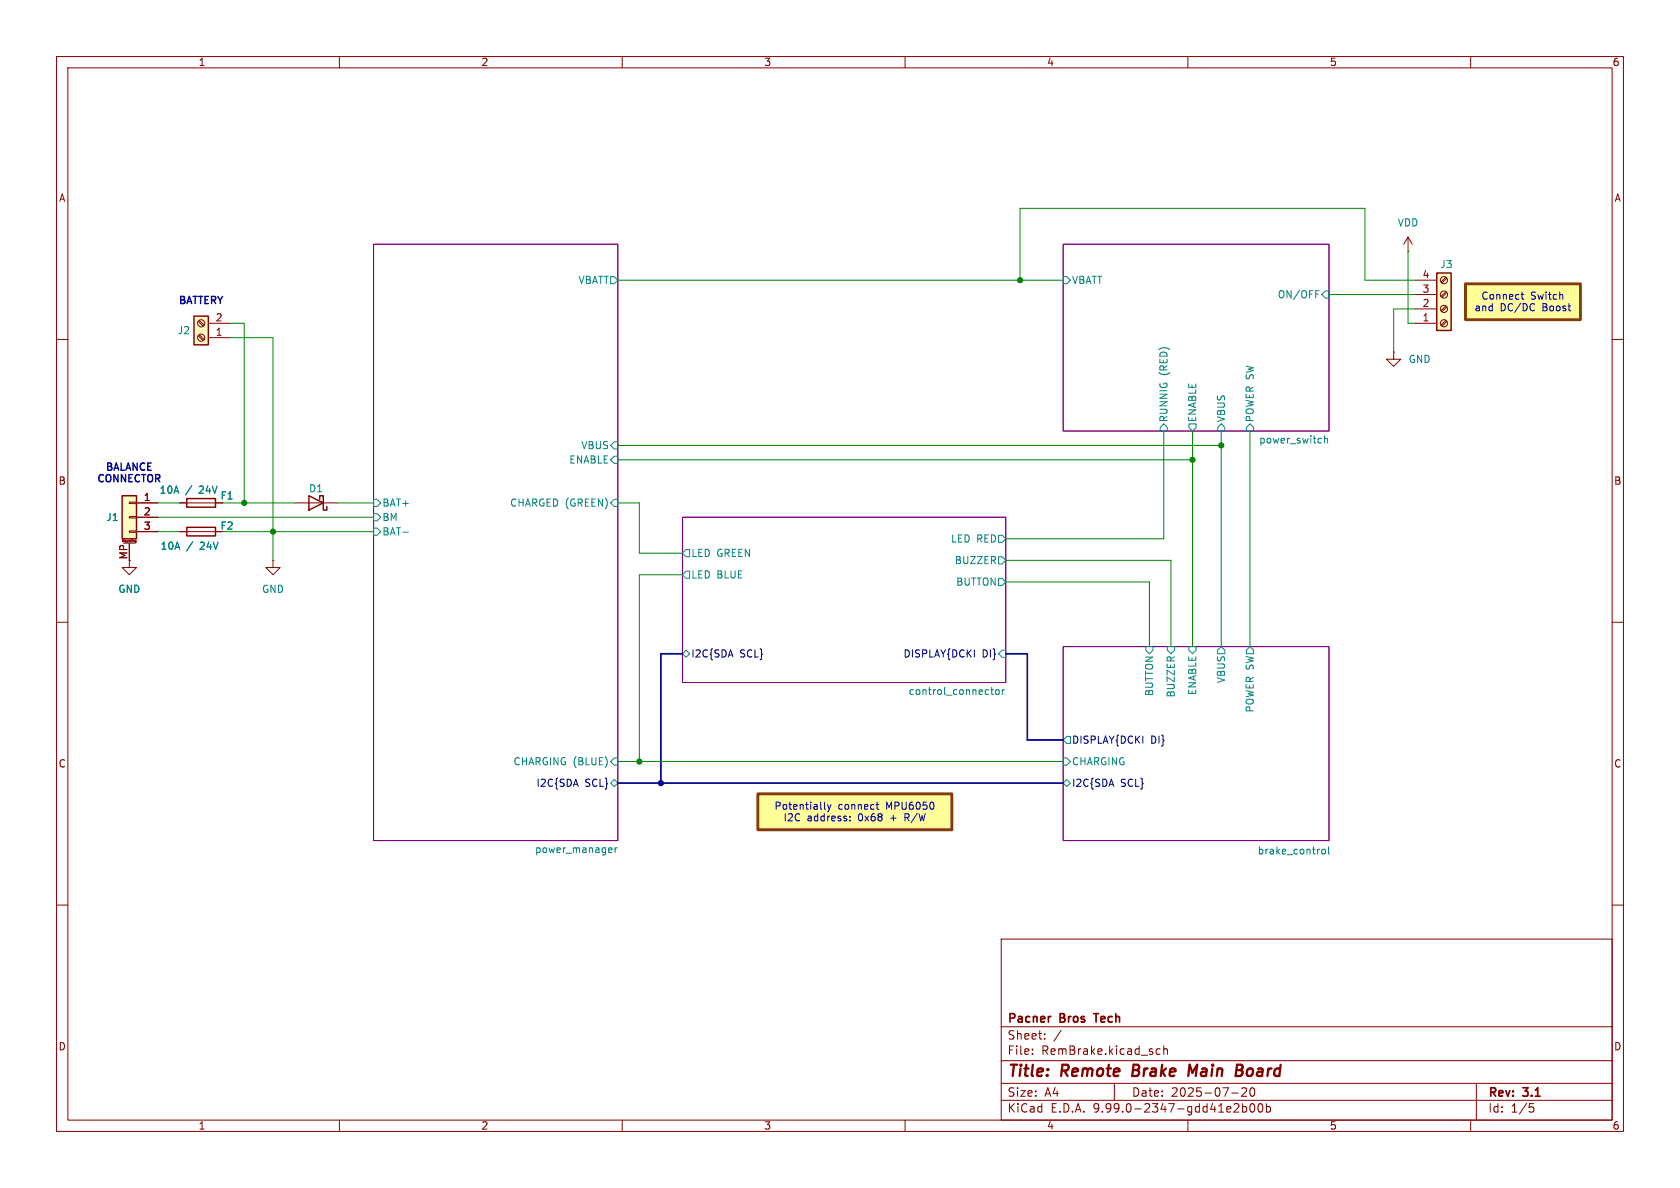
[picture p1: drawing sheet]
<svg xmlns="http://www.w3.org/2000/svg" width="297mm" height="210mm" viewBox="0 0 297 210" stroke-linecap="round" stroke-linejoin="round" font-family="sans-serif">
<path d="M0 0h297v210h-297z" fill="#fff" stroke="#fff" stroke-width=".18"/>
<g fill="none" stroke="#840000" stroke-width=".18">
<path d="M10 10h277v190h-277zM12 12h273v186h-273zM60 10v2M110 10v2M160 10v2M210 10v2M260 10v2M10 60h2M285 60h2M10 110h2M285 110h2M10 160h2"/>
<path d="M177 166h108v32h-108zM285 160h2M60 198v2M110 198v2M160 198v2M177 194.5h108M177 191.5h108M177 187.5h108M177 181.5h108M182.5 186.3v.1M182.5 185.5v.1M184.7 183.6v.1"/>
<path d="M184.7 182.8v.1M187.6 182.1l-1.3 2M197 191.5v3M204.4 186.1l.3 .3 .4-.1M205.1 185.5l-.4-.1-.3 .3M205.7 185.5l.3-.1 .3 .1 .1 .9M205.7 184.9v1.5M210 198v2M217.7 193.2h1.2M218.4 195.1l.5 .1 .1 .3-.9 1.1h.9M219.5 192.4l.6-.1 .2 .1 .1 .3-.9 1.1h.9M219.7 195.7l.4-.1 .3 .3v.4l-.2 .2h-.5"/>
<path d="M219.7 195.1v1.5M221.1 192.4l.2-.1a.81 .81 0 0 1 .6 .6 .81 .81 0 0 1-.3 .8l-.1 .1a.81 .81 0 0 1-.4-1.4zM221.1 195.2l.2-.1a.81 .81 0 0 1 .6 .6 .81 .81 0 0 1-.3 .8l-.1 .1a.81 .81 0 0 1-.4-1.4zM222.5 195.2l.2-.1a.81 .81 0 0 1 .6 .6 .81 .81 0 0 1-.3 .8l-.1 .1a.81 .81 0 0 1-.4-1.4zM223.9 195.7l.4-.1 .3 .3v.4l-.1 .2h-.6M223.9 195.1v1.5M260 198v2M261 191.5v6.5M270.4 195.1h.7M270.5 195.7h.4l.3 .3-.2 .5-.5 .1"/>
</g>
<path d="M200.4 188.2l-.2 2h.7M211.6 188.2l-.8 1.4-.5-1.4-.2 2M218.6 189.2h.6M218.7 188.2h.7a.49 .49 0 0 1 .3 .5 .49 .49 0 0 1-.5 .5M219.2 189.2l.3 .1a.58 .58 0 0 1-.3 .9h-.8" fill="none" stroke="#840000" stroke-width=".4"/>
<path d="M185.6 179.7h.2M193.3 179.2h.9" fill="none" stroke="#840000" stroke-width=".3"/>
<path d="M66 43.2h43.2v105.4h-43.2zM188 43.2h46.9v33h-46.9zM120.6 91.4h57.2v29.3h-57.2zM188 114.3h46.9v34.3h-46.9z" fill="none" stroke="#840084" stroke-width=".18"/>
<g fill="#ff9">
<path d="M259.1 50.2h20.3v6.3h-20.3z"/>
<path d="M134 140.3h34.3v6.4h-34.3z"/>
</g>
<path d="M66 43.2h43.2v105.4h-43.2zM188 43.2h46.9v33h-46.9zM120.6 91.4h57.2v29.3h-57.2zM188 114.3h46.9v34.3h-46.9z" fill="none" stroke="#840084" stroke-width=".18"/>
<g fill="none" stroke="#008484" stroke-width=".18">
<path d="M107.9 48.9h.7l.6 .6-.6 .7h-.7zM188 48.9h.6l.6 .6-.6 .7h-.6zM232.6 51.4h.6M234.3 51.4h.6v1.3h-.6l-.6-.6zM108.6 78.1h.6v1.3h-.6l-.7-.7zM205.7 74.9l.7 .7v.6h-1.3v-.6zM210.2 74.9h1.3v.7l-.7 .6-.6-.6zM215.9 74.9l.6 .7v.6h-1.2v-.6zM221 74.9l.6 .7v.6h-1.3v-.6zM234.2 77.1v1.2M234.2 77.6l.1-.1h.3l.1 .8M66 88.3h.7l.6 .6-.6 .6h-.7z"/>
<path d="M66 90.8h.7l.6 .6-.6 .7h-.7zM66 93.3h.7l.6 .7-.6 .6h-.7zM71.2 94.1h1M107.9 81.3l.7-.7h.6v1.3h-.6zM108.6 88.3h.6v1.2h-.6l-.7-.6zM121.3 97.2h.6v1.2h-.6l-.7-.6zM176.5 94.6h.7l.6 .7-.6 .6h-.7zM176.5 98.4h.7l.6 .7-.6 .6h-.7zM120.6 115.6l.7-.7 .6 .7-.6 .6zM121.3 101h.6v1.2h-.6l-.7-.6zM176.5 102.2h.7l.6 .7-.6 .6h-.7zM177.2 114.9h.6v1.3h-.6l-.7-.6z"/>
<path d="M202.6 114.3h1.2v.6l-.6 .7-.6-.7zM206.4 114.3h1.2v.6l-.6 .7-.6-.7zM210.2 114.3h1.3v.6l-.7 .7-.6-.7zM215.9 114.3l.6 .6v.7h-1.2v-.7zM221 114.3l.6 .6v.7h-1.3v-.7zM107.9 134.6l.7-.6h.6v1.3h-.6zM108.6 137.8l.6 .6-.6 .7-.7-.7zM175.1 121.9h.5M175.3 121.5v1.1l.3 .2M176 122l.2-.1 .4 .1 .1 .5-.2 .2-.3 .1-.2-.1zM177.2 121.9v.9M177.6 121.9l-.4 .3"/>
<path d="M188 134h.6l.6 .6-.6 .7h-.6zM188.6 137.8l.6 .6-.6 .7-.6-.7zM188.6 130.2h.6v1.2h-.6l-.6-.6zM107.8 149.9h.3l.1 .3-.6 .1M108.1 150.7h-.3M108.7 149.9v.8M109.1 149.9l-.4 .2M233.8 150.2l.3-.1 .2 .3v.3l-.2 .3-.3-.1-.1-.2zM234.9 149.7v1.1l.1 .2"/>
</g>
<path d="M22.9 99.1v1.2h1.2l-1.2 1.3-1.3-1.3h1.3" fill="none" stroke="#840000" stroke-width=".18"/>
<path d="M21.6 87.6h2.5v7.7h-2.5z" fill="#ffffc2"/>
<path d="M21.6 87.6h2.5v7.7h-2.5zM33 88.1h5.1v1.6h-5.1zM33 93.2h5.1v1.5h-5.1zM54.6 87.6l2.5 1.3-2.5 1.3zM56.5 88.3v-.7h.6v2.6h.7v-.7" fill="none" stroke="#840000" stroke-width=".25"/>
<g fill="none" stroke="#840000" stroke-width=".18">
<path d="M248.9 44.5h.1M248.9 41.9l-.7 1.3M248.9 41.9l.8 1.3M248.9 41.9v2.6M246.4 62.2v1.3h1.2l-1.2 1.3-1.3-1.3h1.3M246.4 62.2h.1M21.8 96h2.1M22.9 88.8h1.2v.2h-1.2zM22.9 91.3h1.2v.3h-1.2zM22.9 93.9h1.2v.2h-1.2zM22.9 96v3.1M24 95.8h-.1v-.2l.1-.1v.4h-.1"/>
<path d="M24.1 88.9h3.8M24.1 91.4h3.8M24.1 94h3.8M31.7 88.9h7.7M31.7 94h7.7M48.3 99.1v1.2h1.2l-1.2 1.3-1.3-1.3h1.3M48.3 99.1h.1M52.1 88.9h7.6"/>
</g>
<path d="M254 48.3h2.5v10.1h-2.5z" fill="#ffffc2"/>
<path d="M254 48.3h2.5v10.1h-2.5z" fill="none" stroke="#840000" stroke-width=".25"/>
<g fill="none" stroke="#840000" stroke-width=".18">
<path d="M250.2 57.2h3.8M250.2 54.6h3.8M250.2 52.1h3.8M250.2 49.5h3.8M255.6 56.6l-.9 .9M255.6 54.1l-.9 .8M255.6 51.6l-.9 .8M255.6 49l-.9 .9M255.8 56.8l-.9 .9M255.8 54.3l-.9 .8M255.8 51.7l-.9 .9M255.8 49.2l-.9 .8"/>
<circle cx="255.3" cy="57.1" r=".63"/>
<circle cx="255.3" cy="49.5" r=".63"/>
<circle cx="255.3" cy="54.6" r=".63"/>
<circle cx="255.3" cy="52.1" r=".63"/>
</g>
<path d="M34.3 55.9h2.5v5.1h-2.5z" fill="#ffffc2"/>
<path d="M34.3 55.9h2.5v5.1h-2.5z" fill="none" stroke="#840000" stroke-width=".25"/>
<g fill="none" stroke="#840000" stroke-width=".18">
<path d="M35.1 59.4l.8 .8M35.1 56.8l.8 .9M35.2 59.2l.9 .8M35.2 56.6l.9 .9M36.8 59.7h3.8M36.8 57.2h3.8M22.9 96v3.1M24.1 88.9h3.8M24.1 94h3.8M24.1 91.4h3.8M31.7 88.9h1.3M31.7 94h1.3"/>
<path d="M38.1 88.9h1.3M38.1 94h1.3"/>
<circle cx="35.6" cy="59.7" r=".63"/>
<circle cx="35.6" cy="57.1" r=".63"/>
</g>
<path d="M120.6 115.6h-3.8v22.8M177.8 115.6h3.8v15.2h6.4M109.2 138.4h78.8" fill="none" stroke="#000084" stroke-width=".3"/>
<g fill="none" stroke="#008400" stroke-width=".18">
<path d="M40.6 57.2h2.6v31.7M40.6 59.7h7.7v39.4M109.2 49.5h78.8M180.3 49.5v-12.7h61v12.7h8.9M234.9 52.1h15.3M248.9 44.5v12.7h1.3M250.2 54.6h-3.8v7.6M109.2 78.7h106.7M205.7 76.2v19.1h-27.9M210.8 76.2v38.1M215.9 76.2v38.1M221 76.2v38.1"/>
<path d="M27.9 88.9h3.8M27.9 94h3.8M27.9 91.4h38.1M39.4 88.9h12.7M39.4 94h26.6M59.7 88.9h6.3M109.2 81.3h101.6M109.2 88.9h3.8v8.9h7.6M177.8 99.1h29.2v15.2M120.6 101.6h-7.6v33M177.8 102.9h25.4v11.4M109.2 134.6h78.8"/>
</g>
<path d="M259.1 50.2h20.3v6.3h-20.3zM134 140.3h34.3v6.4h-34.3z" fill="none" stroke="#803f00" stroke-width=".51"/>
<path d="M268.9 52.1h.5M269.1 51.6v1.1l.3 .2M145.7 141.8v1.1l.2 .2M146.3 142.2l.3 .9M146.6 143.1l-.3 .4M146.9 142.2l-.3 .9M150.3 145v.1M150.3 144.3v.1M154.9 142.2h.5M155.1 141.8v1.1l.3 .2" fill="none" stroke="#0000c2" stroke-width=".18"/>
<circle cx="116.8" cy="138.4" r=".46" fill="#000084" stroke="#000084" stroke-width=".18"/>
<g fill="#008400" stroke="#008400" stroke-width=".18">
<circle cx="113" cy="134.6" r=".46"/>
<circle cx="43.2" cy="88.9" r=".46"/>
<circle cx="48.3" cy="94" r=".46"/>
<circle cx="210.8" cy="81.3" r=".46"/>
<circle cx="215.9" cy="78.7" r=".46"/>
<circle cx="180.3" cy="49.5" r=".46"/>
</g>
<g font-size="2.8" fill="#840000">
<text x="178" y="190.9">Title:</text>
<text x="187.7" y="190.9">Remote</text>
<text x="201" y="190.9">Brake</text>
<text x="211.7" y="190.9">Main</text>
<text x="220.9" y="190.9">Board</text>
</g>
<g font-size="2.1" fill="#840000">
<text x="178" y="184">Sheet:</text>
<text x="178" y="181.2">Pacner</text>
<text x="187.5" y="181.2">Bros</text>
<text x="194.2" y="181.2">Tech</text>
<text x="178" y="186.7">File:</text>
<text x="184.1" y="186.7">RemBrake.kicad_sch</text>
<text x="178" y="196.9">KiCad</text>
<text x="178" y="194.1">Size:</text>
<text x="184.7" y="194.1">A4</text>
<text x="185.7" y="196.9">E.D.A.</text>
<text x="193.3" y="196.9">9.99.0-2347-gdd41e2b00b</text>
<text x="200" y="194.1">Date:</text>
<text x="207" y="194.1">2025-07-20</text>
<text x="263" y="194.3">Rev:</text>
<text x="263" y="196.9">Id:</text>
<text x="267.1" y="196.9">1/5</text>
<text x="269.4" y="194.3">3.1</text>
</g>
<g font-size="1.8" fill="#840000">
<text x="35" y="11.9">1</text>
<text x="85" y="11.9">2</text>
<text x="135" y="11.9">3</text>
<text x="185" y="11.9">4</text>
<text x="235" y="11.9">5</text>
<text x="285" y="11.9">6</text>
<text x="10.3" y="35.9">A</text>
<text x="285.3" y="35.9">A</text>
<text x="251.4" y="51.8">3</text>
<text x="251.4" y="49.3">4</text>
<text x="38" y="59.4">1</text>
<text x="38" y="56.9">2</text>
<text x="251.4" y="56.9">1</text>
<text x="251.4" y="54.4">2</text>
<text x="10.3" y="85.9">B</text>
<text x="25.3" y="88.6">1</text>
<text x="285.3" y="85.9">B</text>
<text x="25.3" y="91.2">2</text>
<text x="25.3" y="93.7">3</text>
<text x="22.6" y="99" transform="rotate(-90 22.6 99)">MP</text>
<text x="10.3" y="135.9">C</text>
<text x="285.3" y="135.9">C</text>
<text x="10.3" y="185.9">D</text>
<text x="285.3" y="185.9">D</text>
<text x="35" y="199.9">1</text>
<text x="85" y="199.9">2</text>
<text x="135" y="199.9">3</text>
<text x="185" y="199.9">4</text>
<text x="235" y="199.9">5</text>
<text x="285" y="199.9">6</text>
</g>
<g font-size="1.8" fill="#008484">
<text x="247" y="40.2">VDD</text>
<text x="254.5" y="47.6">J3</text>
<text x="102.2" y="50.4">VBATT</text>
<text x="189.4" y="50.4">VBATT</text>
<text x="225.8" y="52.9">ON/OFF</text>
<text x="31.3" y="59.3">J2</text>
<text x="248.9" y="64.4">GND</text>
<text x="206.6" y="66.4" transform="rotate(-90 206.6 66.4)">(RED)</text>
<text x="206.6" y="74.7" transform="rotate(-90 206.6 74.7)">RUNNIG</text>
<text x="211.7" y="74.7" transform="rotate(-90 211.7 74.7)">ENABLE</text>
<text x="216.8" y="74.7" transform="rotate(-90 216.8 74.7)">VBUS</text>
<text x="221.8" y="74.7" transform="rotate(-90 221.8 74.7)">POWER SW</text>
<text x="100.5" y="82.1">ENABLE</text>
<text x="102.7" y="79.6">VBUS</text>
<text x="222.5" y="78.5">power_switch</text>
<text x="28.1" y="87.5">10A</text>
<text x="32.8" y="87.5">/</text>
<text x="35.3" y="87.5">24V</text>
<text x="38.9" y="88.5">F1</text>
<text x="54.5" y="87.2">D1</text>
<text x="67.5" y="89.8">BAT+</text>
<text x="90.1" y="89.8">CHARGED (GREEN)</text>
<text x="18.7" y="92.3">J1</text>
<text x="38.9" y="93.8">F2</text>
<text x="67.5" y="92.3">BM</text>
<text x="67.5" y="94.8">BAT-</text>
<text x="28.3" y="97.4">10A</text>
<text x="33" y="97.4">/</text>
<text x="35.5" y="97.4">24V</text>
<text x="122.1" y="98.7">LED GREEN</text>
<text x="168" y="96.1">LED RED</text>
<text x="168.7" y="99.9">BUZZER</text>
<text x="20.8" y="105">GND</text>
<text x="46.2" y="105">GND</text>
<text x="122.1" y="102.5">LED BLUE</text>
<text x="168.9" y="103.7">BUTTON</text>
<text x="160.5" y="122.9">control_connector</text>
<text x="204.1" y="123.2" transform="rotate(-90 204.1 123.2)">BUTTON</text>
<text x="207.9" y="123.4" transform="rotate(-90 207.9 123.4)">BUZZER</text>
<text x="211.7" y="123" transform="rotate(-90 211.7 123)">ENABLE</text>
<text x="216.8" y="120.9" transform="rotate(-90 216.8 120.9)">VBUS</text>
<text x="221.8" y="126.1" transform="rotate(-90 221.8 126.1)">POWER SW</text>
<text x="90.7" y="135.5">CHARGING (BLUE)</text>
<text x="189.4" y="135.5">CHARGING</text>
<text x="94.5" y="150.9">power_manager</text>
<text x="222.2" y="151.1">brake_control</text>
</g>
<g font-size="1.8" fill="#0000c2">
<text x="261.8" y="53.2">Connect</text>
<text x="270.6" y="53.2">Switch</text>
<text x="31.4" y="54.1">BATTERY</text>
<text x="260.6" y="55.2">and</text>
<text x="265.2" y="55.2">DC/DC</text>
<text x="272.8" y="55.2">Boost</text>
<text x="18.5" y="83.6">BALANCE</text>
<text x="17" y="85.6">CONNECTOR</text>
<text x="136.8" y="143.4">Potentially</text>
<text x="148.1" y="143.4">connect</text>
<text x="156.8" y="143.4">MPU6050</text>
<text x="138.4" y="145.4">I2C</text>
<text x="142.7" y="145.4">address:</text>
<text x="151.8" y="145.4">0x68</text>
<text x="157.7" y="145.4">+</text>
<text x="160.4" y="145.4">R/W</text>
</g>
<g font-size="1.8" fill="#000084">
<text x="122.1" y="116.4">I2C{SDA</text>
<text x="130.8" y="116.4">SCL}</text>
<text x="159.6" y="116.4">DISPLAY{DCKI</text>
<text x="173.6" y="116.4">DI}</text>
<text x="189.4" y="131.7">DISPLAY{DCKI</text>
<text x="203.4" y="131.7">DI}</text>
<text x="94.7" y="139.3">I2C{SDA</text>
<text x="103.4" y="139.3">SCL}</text>
<text x="189.4" y="139.3">I2C{SDA</text>
<text x="198.1" y="139.3">SCL}</text>
</g>
<text font-size=".5" fill="#840000" x="21.5" y="96">Mounting</text>
</svg>
